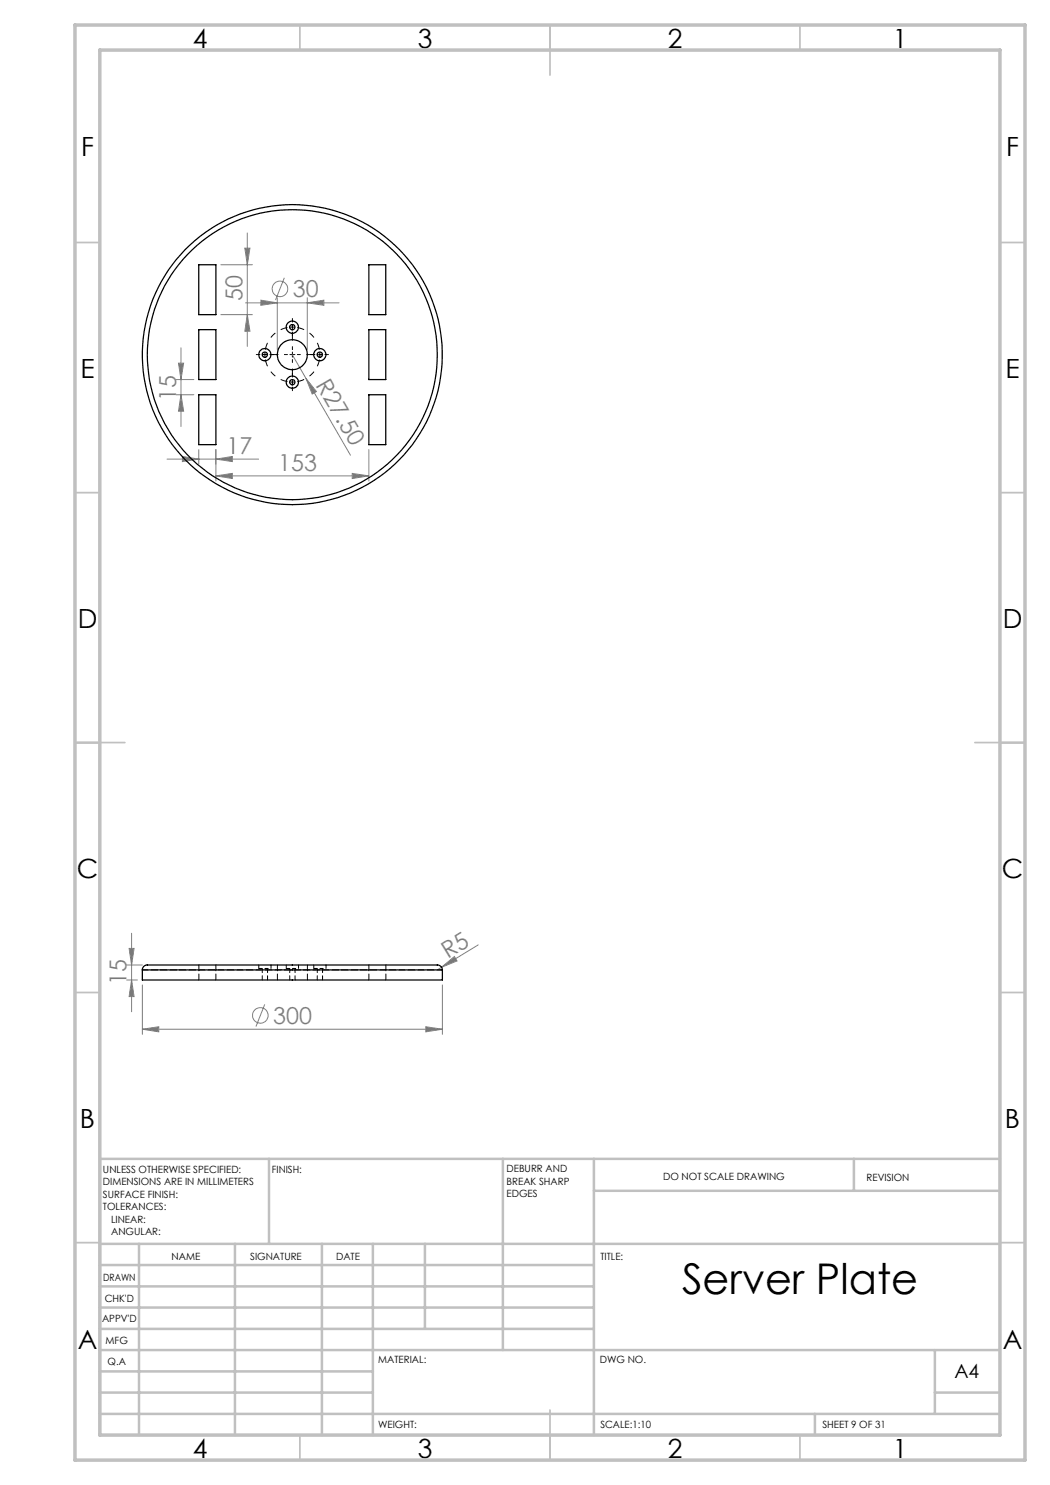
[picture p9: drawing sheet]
<svg xmlns="http://www.w3.org/2000/svg" width="210mm" height="297mm" viewBox="0 0 210 297" stroke-linecap="round" stroke-linejoin="round" font-family="sans-serif">
<g fill="none" stroke="#808080" stroke-width=".2">
<path d="M44.2 52.9h6.3M49 49.6h1l-.5 3.3zM49.5 46.6v22.7M55.5 59.5v10.4M56.9 55.6l-1.8 4.4M61.5 59.5v10.4M35.2 75.9h3.6M35.2 78.9h3.6M35.7 72.6h1l-.5 3.3zM36.2 69.6v15.7M36.2 78.9l.5 3.3h-1zM44.2 62.9h6.3"/>
<path d="M49.1 60.6h18.7M49.5 62.9l.5 3.3h-1zM52.2 60l3.3 .6-3.3 .5zM58.5 70.9l2.7 4.8M61.2 75.7l2.1 2.6-.9 .5zM61.2 75.7l8.9 15.3M61.5 60.6l3.3-.6v1.1zM33.4 91.8h18.3M36.5 91.3l3.3 .5-3.3 .5zM39.8 89.9v2.9M43.2 95.2l3.3-.5v1zM43.2 89.9v6.3"/>
<path d="M43.2 95.2h30.6M43.2 91.8l3.3-.5v1zM70.4 94.7l3.4 .5-3.4 .5zM73.8 89.9v6.3M25.3 193h3.2M25.3 196h2.2M25.8 189.7h1l-.5 3.3zM26.3 186.7v15.6M26.3 196l.5 3.3h-1zM28.5 197v9.9M88.3 193.5l2.6-2.2 .5 .9zM88.3 193.5l-.8 .5"/>
<path d="M88.5 197v9.9M95.6 189l-7.3 4.5M28.5 205.8l3.3-.5v1.1zM28.5 205.8h60M53 200.9l-1.8 4.4M85.2 205.3l3.3 .5-3.3 .6z"/>
<circle cx="56" cy="57.8" r="1.55"/>
<circle cx="52.1" cy="203.1" r="1.55"/>
</g>
<path d="M53 70.9v.5M53 70.9v-.5M58.5 65.4h-.5M58.5 65.4h.5M58.5 76.4h.5M58.5 76.4h-.5" fill="none" stroke="#000" stroke-width=".2" stroke-dasharray="15.2 1.3 1.3 1.3" stroke-linecap="butt"/>
<path d="M53.1 71.9a5.5 5.5 0 0 0 4.4 4.4M57.5 65.5a5.5 5.5 0 0 0-4.4 4.4M59.5 76.3a5.5 5.5 0 0 0 4.4-4.4M63.9 69.9a5.5 5.5 0 0 0-4.4-4.4" fill="none" stroke="#000" stroke-width=".2" stroke-dasharray="15.2 1.3 1.3 1.3" stroke-dashoffset="13.8" stroke-linecap="butt"/>
<path d="M63.5 70.9h1M64 70.4v1" fill="none" stroke="#000" stroke-width=".2"/>
<g fill="none" stroke="#000" stroke-width=".2" stroke-dasharray="15.2 1.3 1.3 1.3">
<path d="M52 70.9h-.7M53 70.9h-.5M53 70.9h.5M54 70.9h.7M58.5 70.9v-.5M58.5 70.9h-.5M58.5 70.9v.5M58.5 70.9h.5M58.5 65.4v-.5M58.5 65.4v.5M58.5 64.4v-.7M58.5 66.4v.7"/>
<path d="M58.5 76.4v.5M58.5 76.4v-.5M58.5 77.4v.7M58.5 75.4v-.7M63 70.9h-.7M65 70.9h.7"/>
</g>
<path d="M57.5 70.9h-5M58.5 69.9v-5M58.5 71.9v5M59.5 70.9h5" fill="none" stroke="#000" stroke-width=".2" stroke-dasharray="15.2 1.3 1.3 1.3" stroke-dashoffset="14.6"/>
<g fill="none" stroke="#c0c0c0" stroke-width=".35">
<path d="M60 5v5M110 5v10M160 5v5M15 48.5h5M200 48.5h5M15 98.5h5M200 98.5h5M15 148.5h10M195 148.5h10M15 198.5h5M200 198.5h5M15 248.5h5"/>
<path d="M200 248.5h5M60 287v5M110 282v10M160 287v5"/>
</g>
<g fill="none" stroke="#c0c0c0" stroke-width=".5">
<path d="M53.8 231.8v17M100.6 231.8v38.2M118.8 231.8v55.2M118.8 238.2h81.2M170.8 231.8v6.4M200 231.8h-180v55.2M20 248.8h180M20 257.3h98.8M20 253h98.8M27.8 248.8v38.2M47 248.8v38.2M64.4 248.8v38.2"/>
<path d="M74.6 248.8v38.2M85 248.8v17M20 265.8h98.8M20 261.5h98.8M20 278.5h54.6M20 274.3h54.6M20 270h180M187 278.5h13M187 270v12.8M20 282.8h180M163 282.8v4.2"/>
</g>
<path d="M15 5h190v287h-190zM20 10h180v277h-180z" fill="none" stroke="#c0c0c0" stroke-width=".7"/>
<g fill="#808080">
<path d="M88.3 193.5l2.6-2.2 .5 .9z"/>
<path d="M61.2 75.7l2.1 2.6-.9 .5z"/>
<path d="M85.2 205.3l3.3 .5-3.3 .6zM28.5 205.8l3.3-.5v1.1zM43.2 91.8l3.3-.5v1zM36.5 91.3l3.3 .5-3.3 .5z"/>
<path d="M52.2 60l3.3 .6-3.3 .5zM61.5 60.6l3.3-.6v1.1zM43.2 95.2l3.3-.5v1zM70.4 94.7l3.4 .5-3.4 .5z"/>
<path d="M49.5 62.9l.5 3.3h-1zM49 49.6h1l-.5 3.3z"/>
<path d="M25.8 189.7h1l-.5 3.3zM26.3 196l.5 3.3h-1zM35.7 72.6h1l-.5 3.3zM36.2 78.9l.5 3.3h-1z"/>
</g>
<g fill="none" stroke="#000" stroke-width=".25">
<path d="M39.8 52.9h3.4v10h-3.4zM73.8 52.9h3.4v10h-3.4zM39.8 65.9h3.4v10h-3.4zM39.8 78.9h3.4v10h-3.4zM73.8 65.9h3.4v10h-3.4zM73.8 78.9h3.4v10h-3.4zM28.5 194a1.11 1.11 0 0 1 1.4-1h57.3a1.07 1.07 0 0 1 1.3 1M28.5 194v2h60v-2M28.5 194h60"/>
<circle cx="53" cy="70.9" r=".54"/>
<circle cx="53" cy="70.9" r="1.22"/>
<circle cx="58.5" cy="65.4" r=".54"/>
<circle cx="58.5" cy="76.4" r=".54"/>
<circle cx="58.5" cy="65.4" r="1.24"/>
<circle cx="58.5" cy="76.4" r="1.22"/>
<circle cx="58.5" cy="70.9" r="30"/>
<circle cx="58.5" cy="70.9" r="29"/>
<circle cx="58.5" cy="70.9" r="3"/>
<circle cx="64" cy="70.9" r="1.21"/>
<circle cx="64" cy="70.9" r=".54"/>
</g>
<path d="M39.8 193v3M43.2 193v3M55.5 193v3M61.5 196v-3M73.8 193v3M77.2 193v3" fill="none" stroke="#000" stroke-width=".2" stroke-dasharray="1.3 .6" stroke-dashoffset=".1"/>
<path d="M51.8 193.7h1.2M53 193.7h1.2M57.3 193.7h1.2M58.5 193.7h1.2M62.8 193.7h1.2M64 193.7h1.2" fill="none" stroke="#000" stroke-width=".2" stroke-dasharray="1.3 .6" stroke-dashoffset=".6"/>
<path d="M51.8 193v.7M52.5 193.7v2.3M53.5 196v-2.3M54.2 193.7v-.7M57.3 193v.7M58 193.7v2.3M59 196v-2.3M59.7 193.7v-.7M62.8 193v.7M63.5 193.7v2.3M64.5 196v-2.3M65.2 193.7v-.7" fill="none" stroke="#000" stroke-width=".2" stroke-dasharray="1.3 .6" stroke-dashoffset=".4"/>
<path d="M28.5 194h60" fill="none" stroke="#000" stroke-width=".2" stroke-dasharray="1.3 .6" stroke-dashoffset=".2"/>
<text font-size="8.5" x="136.4" y="258.8">Server Plate</text>
<g font-size="5.3">
<text x="38.5" y="9.5">4</text>
<text x="83.5" y="9.5">3</text>
<text x="133.6" y="9.5">2</text>
<text x="178.6" y="9.5">1</text>
<text x="16.2" y="31.3">F</text>
<text x="201.2" y="31.3">F</text>
<text x="16.1" y="75.5">E</text>
<text x="201.1" y="75.5">E</text>
<text x="15.5" y="125.5">D</text>
<text x="200.5" y="125.5">D</text>
<text x="15.4" y="175.5">C</text>
<text x="200.4" y="175.5">C</text>
<text x="16" y="225.5">B</text>
<text x="201" y="225.5">B</text>
<text x="15.5" y="269.8">A</text>
<text x="200.5" y="269.8">A</text>
<text x="38.5" y="291.5">4</text>
<text x="83.5" y="291.5">3</text>
<text x="133.6" y="291.5">2</text>
<text x="178.6" y="291.5">1</text>
</g>
<g font-size="4.7" fill="#808080">
<text x="58.6" y="59.5">30</text>
<text x="48.5" y="60.1" transform="rotate(-90 48.5 60.1)">50</text>
<text x="63.1" y="76.9" transform="rotate(60 63.1 76.9)">R27.50</text>
<text x="35.2" y="80.2" transform="rotate(-90 35.2 80.2)">15</text>
<text x="45.3" y="90.8">17</text>
<text x="55.6" y="94.2">153</text>
<text x="89.5" y="191.8" transform="rotate(-32 89.5 191.8)">R5</text>
<text x="25.3" y="197" transform="rotate(-90 25.3 197)">15</text>
<text x="54.6" y="204.8">300</text>
</g>
<text font-size="3.9" x="190.9" y="275.5">A4</text>
<g font-size="2">
<text x="20.6" y="234.6">UNLESS OTHERWISE SPECIFIED:</text>
<text x="20.6" y="237.1">DIMENSIONS ARE IN MILLIMETERS</text>
<text x="20.6" y="239.6">SURFACE FINISH:</text>
<text x="54.4" y="234.6">FINISH:</text>
<text x="101.3" y="234.5">DEBURR AND</text>
<text x="101.3" y="237">BREAK SHARP</text>
<text x="101.3" y="239.5">EDGES</text>
<text x="132.6" y="236">DO NOT SCALE DRAWING</text>
<text x="173.3" y="236.2">REVISION</text>
<text x="20.6" y="242.1">TOLERANCES:</text>
<text x="22.2" y="244.6">LINEAR:</text>
<text x="22.2" y="247.1">ANGULAR:</text>
<text x="34.3" y="252">NAME</text>
<text x="50" y="251.9">SIGNATURE</text>
<text x="67.2" y="251.9">DATE</text>
<text x="120.1" y="251.9">TITLE:</text>
<text x="20.6" y="256.1">DRAWN</text>
<text x="20.9" y="260.3">CHK'D</text>
<text x="20.4" y="264.4">APPV'D</text>
<text x="21.1" y="268.8">MFG</text>
<text x="21.5" y="273">Q.A</text>
<text x="75.6" y="272.5">MATERIAL:</text>
<text x="120" y="272.5">DWG NO.</text>
<text x="75.6" y="285.5">WEIGHT:</text>
<text x="120.1" y="285.6">SCALE:1:10</text>
<text x="164.5" y="285.6">SHEET 9 OF 31</text>
</g>
</svg>
